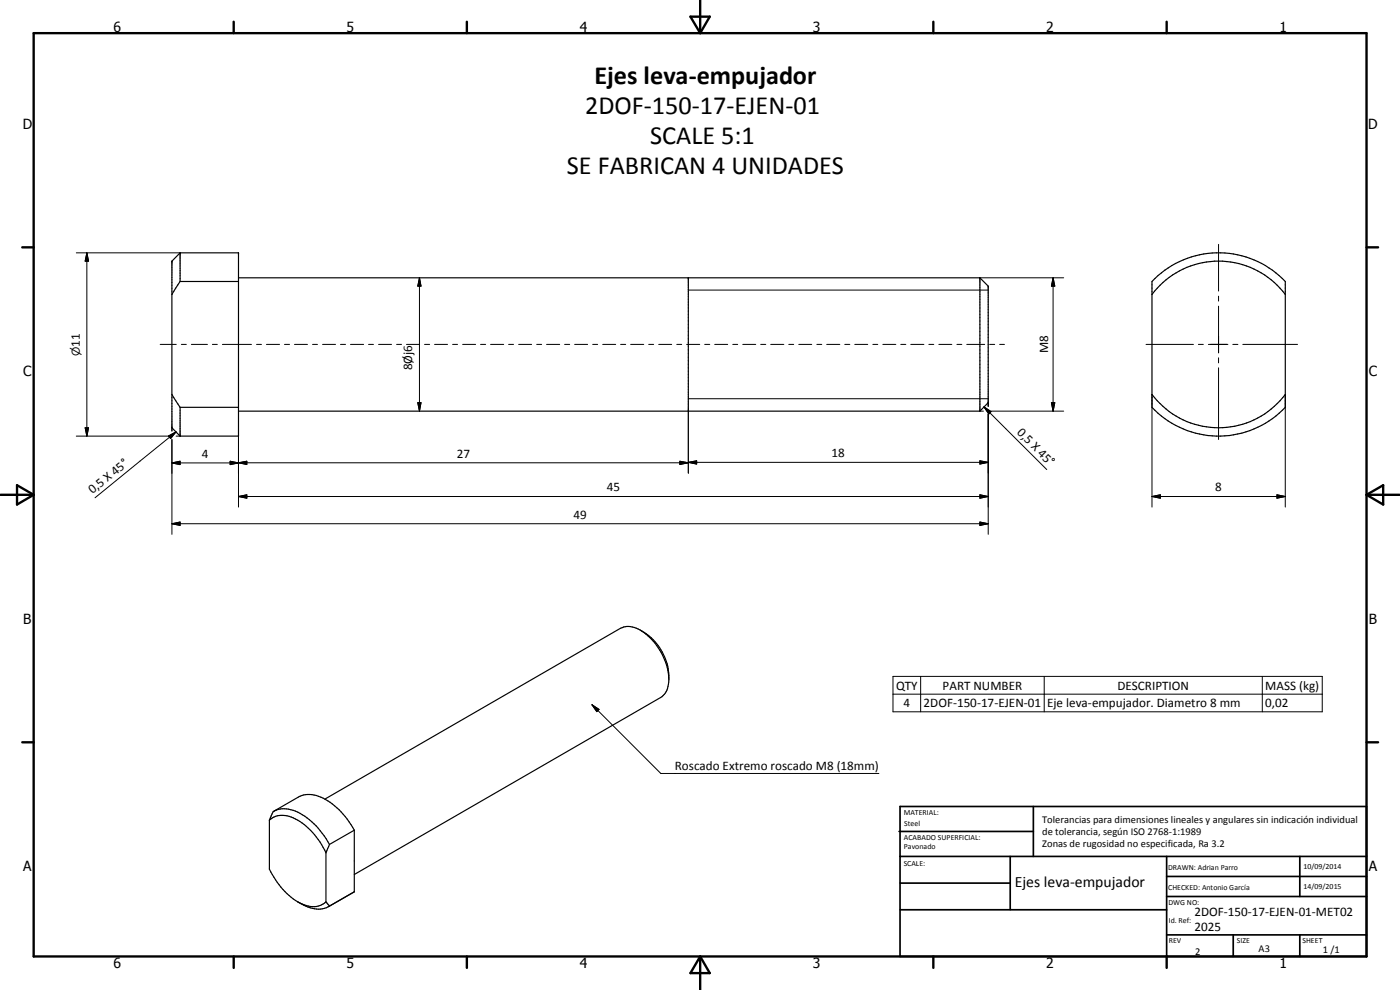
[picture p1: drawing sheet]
<svg xmlns="http://www.w3.org/2000/svg" width="420mm" height="297mm" viewBox="0 0 420 297" stroke-linecap="round" stroke-linejoin="round" font-family="sans-serif">
<g fill="none" stroke="#000" stroke-width=".35">
<path d="M54 75.9l-2.4 2.5v50l2.4 2.5M54 75.9h17.6v55h-17.6M54 75.9v8.6M54 84.5l-2.4 3.8M54 84.5h17.6M71.6 83.4h222.5M206.6 83.4v40M294.1 83.4v40M294.1 83.4l2.5 2.5v34.9l-2.5 2.6M345.7 84.5a27.6 27.6 0 0 1 40 0v37.7a27.5 27.5 0 0 1-40 0zM345.7 88.3a25 25 0 0 1 40 0M51.6 118.4l2.4 3.8"/>
<path d="M345.7 118.4a25 25 0 0 0 40 0M54 122.2h17.6M54 122.2v8.7M71.6 123.4h222.5M192.2 189.1l1.1 .6M193.2 189.8a6.8 6.8 0 0 0-7-1.3l-88.7 51.3M193.2 189.8a18.3 18.3 0 0 1 7.4 15.5 5.2 5.2 0 0 1-2.4 4l-91.9 53.1M193.3 189.7a16.3 16.3 0 0 1 7.4 14.1M80.8 246.1v14.7a23.3 23.3 0 0 0 8.6 9.8M80.8 246.1l.6-1.2a2.79 2.79 0 0 1 2.7-2.2 12 12 0 0 1 9.4 3.8 25.6 25.6 0 0 1 5.4 6.9M80.8 246.1a6.8 6.8 0 0 1 8.6 0 22.2 22.2 0 0 1 8.4 9.8M82.2 243.4l7.4-4.3a8.5 8.5 0 0 1 8.8 1.2 23.8 23.8 0 0 1 7.9 8.8"/>
<path d="M97.8 255.9v14.7M98.9 253.4l-1.1 2.5M106.3 249.1v18.5M106.3 249.1l-7.4 4.3M89.4 270.6a9.6 9.6 0 0 0 8.5 1.8l1-.5-1.1-1.3M89.4 270.6a7.1 7.1 0 0 0 8 .3l.4-.3M106.3 267.6l-7.6 4.4M106.3 267.6l-.2 .1"/>
</g>
<g fill="#000">
<circle cx="51.6" cy="78.4" r=".18"/>
<circle cx="54" cy="75.9" r=".18"/>
<circle cx="71.6" cy="75.9" r=".18"/>
<circle cx="206.6" cy="83.4" r=".18"/>
<circle cx="294.1" cy="83.4" r=".18"/>
<circle cx="296.6" cy="120.8" r=".18"/>
</g>
<g fill="none" stroke="#000" stroke-width=".3">
<path d="M22.9 75.9h31.1M26.1 75.9l.5 2.5h-1zM26.1 75.9v55M365.7 73.3v14M125.9 83.4l.5 2.5h-1zM125.9 83.4v40M206.6 87h90M294.1 83.4h25.1M316 83.4l.6 2.5h-1.1zM316 83.4v40M365.7 88.9v1.4M365.7 91.9v14"/>
<path d="M48.1 103.3h4.8M54.4 103.3h1.5M57.4 103.3h4.9M63.7 103.3h1.5M66.7 103.3h8.8M77 103.3h1.5M80 103.3h3.9M85.4 103.3h1.5M88.4 103.3h3.9M93.8 103.3h1.5M96.8 103.3h3.9M102.2 103.3h1.5"/>
<path d="M105.2 103.3h3.9M110.6 103.3h1.5M113.6 103.3h3.9M119 103.3h1.5M122 103.3h3.9M127.4 103.3h1.5M130.4 103.3h3.9M135.8 103.3h1.5M138.8 103.3h3.9M144.2 103.3h1.5M147.2 103.3h4M152.6 103.3h1.5"/>
<path d="M155.6 103.3h3.9M161.1 103.3h1.4M164 103.3h4M169.4 103.3h1.6M172.5 103.3h3.8M177.9 103.3h1.5M180.9 103.3h3.9M186.3 103.3h1.5M189.3 103.3h3.9M194.7 103.3h1.5M197.7 103.3h3.9M203.1 103.3h1.5"/>
<path d="M206.1 103.3h3.9M206.6 119.6h90M211.5 103.3h1.5M214.5 103.3h3.9M219.9 103.3h1.5M222.9 103.3h3.9M228.3 103.3h1.5M231.3 103.3h3.9M236.7 103.3h1.5M239.7 103.3h3.9M245.1 103.3h1.5M248.1 103.3h3.9"/>
<path d="M253.5 103.3h1.5M256.5 103.3h3.9M261.9 103.3h1.5M265 103.3h3.8M270.3 103.3h1.6M273.3 103.3h4M278.8 103.3h1.4M281.8 103.3h3.9M287.2 103.3h1.5M290.1 103.3h5.4M297 103.3h1.5M300 103.3h1.4"/>
<path d="M343.9 103.3h14.3M345.7 118.4v33.7M359.7 103.3h1.4M362.7 103.3h5.8M365.7 107.4v1.5M365.7 110.4v21.5M370 103.3h1.5M373 103.3h16.4M385.7 118.4v33.7M22.9 130.9h27.8M25.6 128.4h1l-.5 2.5zM50.6 130.8l2.2-1.2-1.6 2z"/>
<path d="M51.6 138.9l2.4-.5v1zM51.6 128.4v.9M51.6 131.9v28.4M52.8 129.6l-24.3 19.8M52.9 130.9h1.1M69.1 138.4l2.5 .5-2.5 .5zM71.6 138.9l2.5-.5v1zM71.6 130.9v21.2M125.4 120.8h1l-.5 2.6zM204 138.4l2.6 .5-2.6 .5zM206.6 138.7l2.5-.4v.9zM206.6 138.9h-155"/>
<path d="M206.6 123.4v18.6M206.6 138.7h90M294.1 138.3l2.5 .4-2.5 .5zM294.1 123.4h1M295.3 122.1l2.1 1.4-.7 .7zM295.3 122.1l18.8 18.8M296.6 120.8v1.1M296.6 124.2v36.1M297.5 123.4h21.7M315.5 120.8h1.1l-.6 2.6zM51.6 157.1l2.4-.5v1zM51.6 157.1h245"/>
<path d="M71.6 149l2.5-.5v1zM71.6 149h225M294.1 156.6l2.5 .5-2.5 .5zM294.1 148.5l2.5 .5-2.5 .5zM345.7 149l2.5-.5v1zM345.7 149h40M383.2 148.5l2.5 .5-2.5 .5zM177.7 211.5l2.1 1.4-.7 .6zM177.7 211.5l20.6 20.6h65.5M268 202.9h128.8v10.7h-128.8zM268 208.3h128.8M276.3 202.9v10.7"/>
<path d="M313.4 202.9v10.7M378.8 202.9v10.7"/>
</g>
<g fill="none" stroke="#000" stroke-width=".71">
<path d="M10.1 9.9h400v277.1h-400zM70.1 6.5v3.4M140.1 6.5v3.4M207.2 5h5.8l-2.9 4.9zM210.1 0v9.9M280.1 6.5v3.4M350.1 6.5v3.4M6.7 74.2h3.4M410.1 74.2h3.5M.1 148.5h10M5.1 145.6l5 2.9-5 2.9zM410.1 148.5h10"/>
<path d="M410.1 148.5l5-2.9v5.8zM6.7 222.7h3.4M410.1 222.7h3.5M70.1 287v3.4M140.1 287v3.4M210.1 287v10M210.1 287l2.9 5h-5.8zM280.1 287v3.4M350.1 287v3.4"/>
</g>
<g fill="none" stroke="#000" stroke-width=".51">
<path d="M269.8 249.5h40.3M270.1 242h140v45h-140zM270.1 257h140M303.2 257v16M310.1 242v15M350.1 257v30M390.1 257v12M270.1 265h33.1M270.1 273h80M350.1 269h60M350.1 263h60M350.1 280.5h60"/>
<path d="M370.1 280.5v6.5M390.1 280.5v6.5"/>
</g>
<g fill="#000">
<path d="M26.1 75.9l.5 2.5h-1zM125.9 83.4l.5 2.5h-1zM316 83.4l.6 2.5h-1.1zM25.6 128.4h1l-.5 2.5zM50.6 130.8l2.2-1.2-1.6 2zM51.6 138.9l2.4-.5v1zM69.1 138.4l2.5 .5-2.5 .5zM71.6 138.9l2.5-.5v1zM125.4 120.8h1l-.5 2.6zM204 138.4l2.6 .5-2.6 .5zM206.6 138.7l2.5-.4v.9zM294.1 138.3l2.5 .4-2.5 .5z"/>
<path d="M295.3 122.1l2.1 1.4-.7 .7zM315.5 120.8h1.1l-.6 2.6zM51.6 157.1l2.4-.5v1zM71.6 149l2.5-.5v1zM294.1 156.6l2.5 .5-2.5 .5zM294.1 148.5l2.5 .5-2.5 .5zM345.7 149l2.5-.5v1zM383.2 148.5l2.5 .5-2.5 .5zM177.7 211.5l2.1 1.4-.7 .6z"/>
</g>
<g font-size="7.9">
<text x="178.4" y="25.3">Ejes leva-empujador</text>
<text x="175.6" y="34.3">2DOF-150-17-EJEN-01</text>
<text x="195.1" y="43.3">SCALE 5:1</text>
<text x="170.1" y="52.3">SE FABRICAN 4 UNIDADES</text>
</g>
<text font-size="4.7" x="304.6" y="266.2">Ejes leva-empujador</text>
<g font-size="4.2">
<text x="34" y="9.6">6</text>
<text x="104" y="9.6">5</text>
<text x="174" y="9.6">4</text>
<text x="244" y="9.6">3</text>
<text x="314" y="9.6">2</text>
<text x="384" y="9.6">1</text>
<text x="6.8" y="38.7">D</text>
<text x="410.6" y="38.7">D</text>
<text x="7" y="112.9">C</text>
<text x="410.8" y="112.9">C</text>
<text x="7" y="187.1">B</text>
<text x="410.8" y="187.1">B</text>
<text x="7" y="261.4">A</text>
<text x="410.8" y="261.4">A</text>
<text x="34" y="290.4">6</text>
<text x="104" y="290.4">5</text>
<text x="174" y="290.4">4</text>
<text x="244" y="290.4">3</text>
<text x="314" y="290.4">2</text>
<text x="384" y="290.4">1</text>
</g>
<g font-size="3.9">
<text x="23.9" y="104" transform="rotate(-90 23.9 104)">11</text>
<text x="314.5" y="106" transform="rotate(-90 314.5 106)">M8</text>
<text x="123.7" y="111.1" transform="rotate(-90 123.7 111.1)">8Øj6</text>
<text x="305.1" y="130" transform="rotate(45 305.1 130)">0,5 X 45°</text>
<text x="60.6" y="137.4">4</text>
<text x="137.1" y="137.4">27</text>
<text x="249.5" y="137.2">18</text>
<text x="27.8" y="148.3" transform="rotate(-39 27.8 148.3)">0,5 X 45°</text>
<text x="182.1" y="147.4">45</text>
<text x="364.7" y="147.4">8</text>
<text x="172.1" y="155.6">49</text>
<text x="268.9" y="206.9">QTY</text>
<text x="282.9" y="206.9">PART NUMBER</text>
<text x="335.4" y="206.9">DESCRIPTION</text>
<text x="379.7" y="207">MASS (kg)</text>
<text x="271.1" y="212.2">4</text>
<text x="277.2" y="212.2">2DOF-150-17-EJEN-01</text>
<text x="314.3" y="212.3">Eje leva-empujador. Diametro 8 mm</text>
<text x="379.7" y="212.2">0,02</text>
<text x="202.6" y="231.1">Roscado Extremo roscado M8 (18mm)</text>
<text x="358.5" y="275">2DOF-150-17-EJEN-01-MET02</text>
<text x="358.5" y="279.4">2025</text>
</g>
<text font-size="3.3" x="23.9" y="106.8" transform="rotate(-90 23.9 106.8)">⌀</text>
<g font-size="3.1">
<text x="312.7" y="246.8">Tolerancias para dimensiones lineales y angulares sin indicación individual</text>
<text x="312.7" y="250.4">de tolerancia, según ISO 2768-1:1989</text>
<text x="312.7" y="254">Zonas de rugosidad no especificada, Ra 3.2</text>
<text x="358.7" y="286.5">2</text>
<text x="377.7" y="285.6">A3</text>
<text x="397" y="285.9">1 /1</text>
</g>
<g font-size="2.4">
<text x="271.2" y="244.4">MATERIAL:</text>
<text x="271.3" y="252">ACABADO SUPERFICIAL:</text>
<text x="271.4" y="247.9">Steel</text>
<text x="271.3" y="254.6">Pavonado</text>
<text x="271.2" y="259.7">SCALE:</text>
<text x="350.6" y="261">DRAWN: Adrian Parro</text>
<text x="391.2" y="260.6">10/09/2014</text>
<text x="350.6" y="267.1">CHECKED: Antonio García</text>
<text x="391.2" y="266.7">14/09/2015</text>
<text x="350.6" y="271.4">DWG NO:</text>
<text x="350.8" y="276.9">Id. Ref:</text>
<text x="350.8" y="282.8">REV</text>
<text x="371.2" y="282.9">SIZE</text>
<text x="390.9" y="282.9">SHEET</text>
</g>
</svg>
